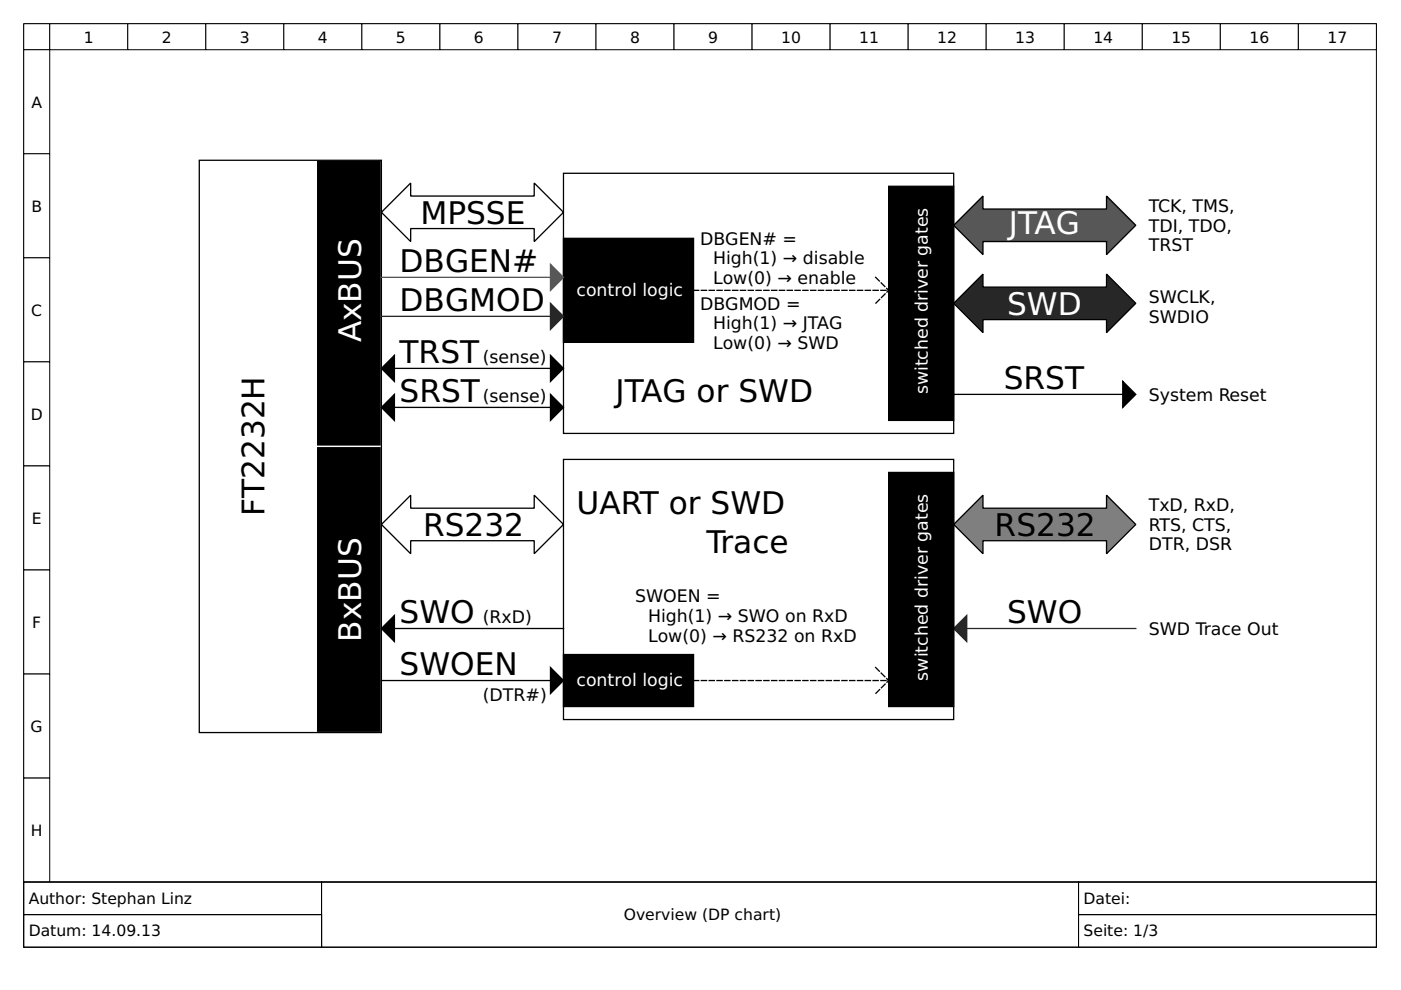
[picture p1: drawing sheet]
<svg xmlns="http://www.w3.org/2000/svg" width="297mm" height="210mm" viewBox="0 0 297 210" stroke-linecap="round" stroke-linejoin="round" font-family="sans-serif">
<path d="M5 5h286.8v182h-286.8z" fill="none" stroke="#000" stroke-width=".21"/>
<g fill="#fff" stroke="#000" stroke-width=".21">
<path d="M5 5h5.5v5.5h-5.5z"/>
<path d="M10.5 5h16.6v5.5h-16.6z"/>
<path d="M27.1 5h16.5v5.5h-16.5z"/>
<path d="M43.6 5h16.6v5.5h-16.6z"/>
<path d="M60.2 5h16.5v5.5h-16.5z"/>
<path d="M76.7 5h16.6v5.5h-16.6z"/>
<path d="M93.3 5h16.5v5.5h-16.5z"/>
<path d="M109.8 5h16.6v5.5h-16.6z"/>
<path d="M126.4 5h16.5v5.5h-16.5z"/>
<path d="M142.9 5h16.6v5.5h-16.6z"/>
<path d="M159.5 5h16.5v5.5h-16.5z"/>
<path d="M176 5h16.5v5.5h-16.5z"/>
<path d="M192.5 5h16.6v5.5h-16.6z"/>
<path d="M209.1 5h16.5v5.5h-16.5z"/>
<path d="M225.6 5h16.6v5.5h-16.6z"/>
<path d="M242.2 5h16.5v5.5h-16.5z"/>
<path d="M258.7 5h16.6v5.5h-16.6z"/>
<path d="M275.3 5h16.5v5.5h-16.5z"/>
<path d="M5 10.5h5.5v22.1h-5.5z"/>
<path d="M5 32.6h5.5v22.1h-5.5z"/>
<path d="M5 54.7h5.5v22h-5.5z"/>
<path d="M5 76.7h5.5v22.1h-5.5z"/>
<path d="M5 98.8h5.5v22h-5.5z"/>
<path d="M5 120.8h5.5v22.1h-5.5z"/>
<path d="M5 142.9h5.5v22.1h-5.5z"/>
<path d="M5 165h5.5v22h-5.5z"/>
<path d="M5 187h286.8v13.8h-286.8z"/>
<path d="M5 187h63.2v6.9h-63.2z"/>
</g>
<path d="M5 187h63.2v6.9h-63.2z" fill="none" stroke="#000" stroke-width=".21"/>
<path d="M68.2 187h160.5v13.8h-160.5z" fill="#fff" stroke="#000" stroke-width=".21"/>
<path d="M68.2 187h160.5v13.8h-160.5z" fill="none" stroke="#000" stroke-width=".21"/>
<path d="M228.7 187h63.1v6.9h-63.1z" fill="#fff" stroke="#000" stroke-width=".21"/>
<path d="M228.7 187h63.1v6.9h-63.1z" fill="none" stroke="#000" stroke-width=".21"/>
<path d="M5 193.9h63.2v6.9h-63.2z" fill="#fff" stroke="#000" stroke-width=".21"/>
<path d="M5 193.9h63.2v6.9h-63.2z" fill="none" stroke="#000" stroke-width=".21"/>
<path d="M228.7 193.9h63.1v6.9h-63.1z" fill="#fff" stroke="#000" stroke-width=".21"/>
<path d="M228.7 193.9h63.1v6.9h-63.1z" fill="none" stroke="#000" stroke-width=".21"/>
<path d="M202.2 111.2l6.2-6.2v2.8h26.2v-2.8l6.2 6.2-6.2 6.2v-2.8h-26.2v2.8z" fill-rule="evenodd" fill="#7f7f7f" stroke="#000" stroke-width=".28"/>
<path d="M119.5 36.7h82.7v55.2h-82.7zM202.2 83.6h35.8" fill="none" stroke="#000" stroke-width=".28"/>
<path d="M202.2 133.3l2.8-2.8v5.5z" fill-rule="evenodd" fill="#272727" stroke="#272727" stroke-width=".28"/>
<path d="M205 133.3h35.8" fill="none" stroke="#272727" stroke-width=".28"/>
<path d="M238 80.9l2.8 2.7-2.8 2.8z" fill-rule="evenodd" fill="#000" stroke="#000" stroke-width=".28"/>
<path d="M185.7 58.8l2.7 2.8-2.7 2.7M147 61.6h41.3" fill="none" stroke="#000" stroke-width=".28" stroke-dasharray="1.1 .6"/>
<path d="M202.2 64.3l6.2-6.2v2.8h26.2v-2.8l6.2 6.2-6.2 6.2v-2.7h-26.2v2.7z" fill-rule="evenodd" fill="#272727" stroke="#000" stroke-width=".28"/>
<g fill="#000" stroke="#000" stroke-width=".28">
<path d="M188.4 39.5h13.8v49.6h-13.8z" fill-rule="evenodd"/>
<path d="M119.5 50.5h27.5v22.1h-27.5z" fill-rule="evenodd"/>
</g>
<path d="M202.2 47.8l6.2-6.2v2.7h26.2v-2.7l6.2 6.2-6.2 6.2v-2.8h-26.2v2.8z" fill-rule="evenodd" fill="#575757" stroke="#000" stroke-width=".28"/>
<path d="M42.3 34h38.6v121.3h-38.6zM80.9 45l6.2-6.2v2.8h26.2v-2.8l6.2 6.2-6.2 6.2v-2.7h-26.2v2.7zM83.6 78.1h33.1M83.6 86.4h33.1M119.5 97.4h82.7v55.2h-82.7zM80.9 111.2l6.2-6.2v2.8h26.2v-2.8l6.2 6.2-6.2 6.2v-2.8h-26.2v2.8zM83.6 133.3h35.9M80.9 144.3h35.8" fill="none" stroke="#000" stroke-width=".28"/>
<path d="M147 144.3h41.3M185.7 141.5l2.7 2.8-2.7 2.7" fill="none" stroke="#000" stroke-width=".28" stroke-dasharray="1.1 .6"/>
<g fill="#000" stroke="#000" stroke-width=".28">
<path d="M80.9 78.1l2.7-2.8v5.6z" fill-rule="evenodd"/>
<path d="M116.7 75.3l2.8 2.8-2.8 2.8z" fill-rule="evenodd"/>
<path d="M80.9 86.4l2.7-2.8v5.5z" fill-rule="evenodd"/>
<path d="M116.7 83.6l2.8 2.8-2.8 2.7z" fill-rule="evenodd"/>
<path d="M188.4 100.2h13.8v49.6h-13.8z" fill-rule="evenodd"/>
<path d="M80.9 133.3l2.7-2.8v5.5z" fill-rule="evenodd"/>
<path d="M119.5 138.8h27.5v11h-27.5z" fill-rule="evenodd"/>
<path d="M116.7 141.5l2.8 2.8-2.8 2.7z" fill-rule="evenodd"/>
</g>
<g fill="#000" stroke="#fff" stroke-width=".28">
<path d="M67.1 34h13.8v60.7h-13.8z" fill-rule="evenodd"/>
<path d="M67.1 94.7h13.8v60.6h-13.8z" fill-rule="evenodd"/>
</g>
<path d="M116.7 64.3l2.8 2.8-2.8 2.7z" fill-rule="evenodd" fill="#272727" stroke="#272727" stroke-width=".28"/>
<path d="M80.9 67.1h35.8" fill="none" stroke="#272727" stroke-width=".28"/>
<path d="M116.7 56l2.8 2.8-2.8 2.8z" fill-rule="evenodd" fill="#575757" stroke="#575757" stroke-width=".28"/>
<path d="M80.9 58.8h35.8" fill="none" stroke="#575757" stroke-width=".28"/>
<g font-size="6.6">
<text x="89.1" y="47.5">MPSSE</text>
<text x="84.7" y="57.7">DBGEN#</text>
<text x="84.7" y="66">DBGMOD</text>
<text x="84.7" y="77">TRST</text>
<text x="212.8" y="82.5">SRST</text>
<text x="84.7" y="85.3">SRST</text>
<text x="130.5" y="85.3">JTAG or SWD</text>
<text x="56" y="109.4" transform="rotate(-90 56 109.4)">FT2232H</text>
<text x="89.7" y="113.7">RS232</text>
<text x="122.2" y="109">UART or SWD</text>
<text x="210.9" y="113.7">RS232</text>
<text x="149.8" y="117.3">Trace</text>
<text x="84.7" y="132.2">SWO</text>
<text x="213.5" y="132.2">SWO</text>
<text x="84.7" y="143.2">SWOEN</text>
</g>
<g font-size="6.6" fill="#fff">
<text x="213.9" y="49.7">JTAG</text>
<text x="213.5" y="66.8">SWD</text>
<text x="76.6" y="72.6" transform="rotate(-90 76.6 72.6)">AxBUS</text>
<text x="76.6" y="136" transform="rotate(-90 76.6 136)">BxBUS</text>
</g>
<g font-size="3.7">
<text x="243.6" y="45">TCK, TMS,</text>
<text x="148.4" y="51.9">DBGEN# =</text>
<text x="243.6" y="53.3">TRST</text>
<text x="243.6" y="49.1">TDI, TDO,</text>
<text x="151.2" y="56">High(1) → disable</text>
<text x="148.4" y="65.7">DBGMOD =</text>
<text x="151.2" y="60.2">Low(0) → enable</text>
<text x="243.6" y="64.3">SWCLK,</text>
<text x="151.2" y="69.8">High(1) → JTAG</text>
<text x="243.6" y="68.5">SWDIO</text>
<text x="102.4" y="77">(sense)</text>
<text x="151.2" y="74">Low(0) → SWD</text>
<text x="102.4" y="85.3">(sense)</text>
<text x="243.6" y="85">System Reset</text>
<text x="243.6" y="112.6">RTS, CTS,</text>
<text x="243.6" y="108.4">TxD, RxD,</text>
<text x="243.6" y="116.7">DTR, DSR</text>
<text x="134.6" y="127.7">SWOEN =</text>
<text x="137.4" y="131.9">High(1) → SWO on RxD</text>
<text x="102.4" y="132.2">(RxD)</text>
<text x="137.4" y="136">Low(0) → RS232 on RxD</text>
<text x="243.6" y="134.6">SWD Trace Out</text>
<text x="102.4" y="148.7">(DTR#)</text>
</g>
<g font-size="3.7" fill="#fff">
<text x="122.2" y="62.7">control logic</text>
<text x="196.7" y="83.6" transform="rotate(-90 196.7 83.6)">switched driver gates</text>
<text x="122.2" y="145.4">control logic</text>
<text x="196.7" y="144.3" transform="rotate(-90 196.7 144.3)">switched driver gates</text>
</g>
<g font-size="3.3">
<text x="17.8" y="9.1">1</text>
<text x="34.3" y="9.1">2</text>
<text x="50.9" y="9.1">3</text>
<text x="67.4" y="9.1">4</text>
<text x="83.9" y="9.1">5</text>
<text x="100.5" y="9.1">6</text>
<text x="117" y="9.1">7</text>
<text x="133.6" y="9.1">8</text>
<text x="150.1" y="9.1">9</text>
<text x="165.6" y="9.1">10</text>
<text x="182.2" y="9.1">11</text>
<text x="198.7" y="9.1">12</text>
<text x="215.3" y="9.1">13</text>
<text x="231.8" y="9.1">14</text>
<text x="248.4" y="9.1">15</text>
<text x="264.9" y="9.1">16</text>
<text x="281.4" y="9.1">17</text>
<text x="6.7" y="22.8">A</text>
<text x="6.7" y="44.9">B</text>
<text x="6.6" y="67">C</text>
<text x="6.5" y="89">D</text>
<text x="6.7" y="111.1">E</text>
<text x="6.8" y="133.2">F</text>
<text x="6.5" y="155.2">G</text>
<text x="6.5" y="177.3">H</text>
<text x="6.1" y="191.7">Author: Stephan Linz</text>
<text x="229.7" y="191.7">Datei:</text>
<text x="132.3" y="195.1">Overview (DP chart)</text>
<text x="6.1" y="198.6">Datum: 14.09.13</text>
<text x="229.7" y="198.6">Seite: 1/3</text>
</g>
</svg>
